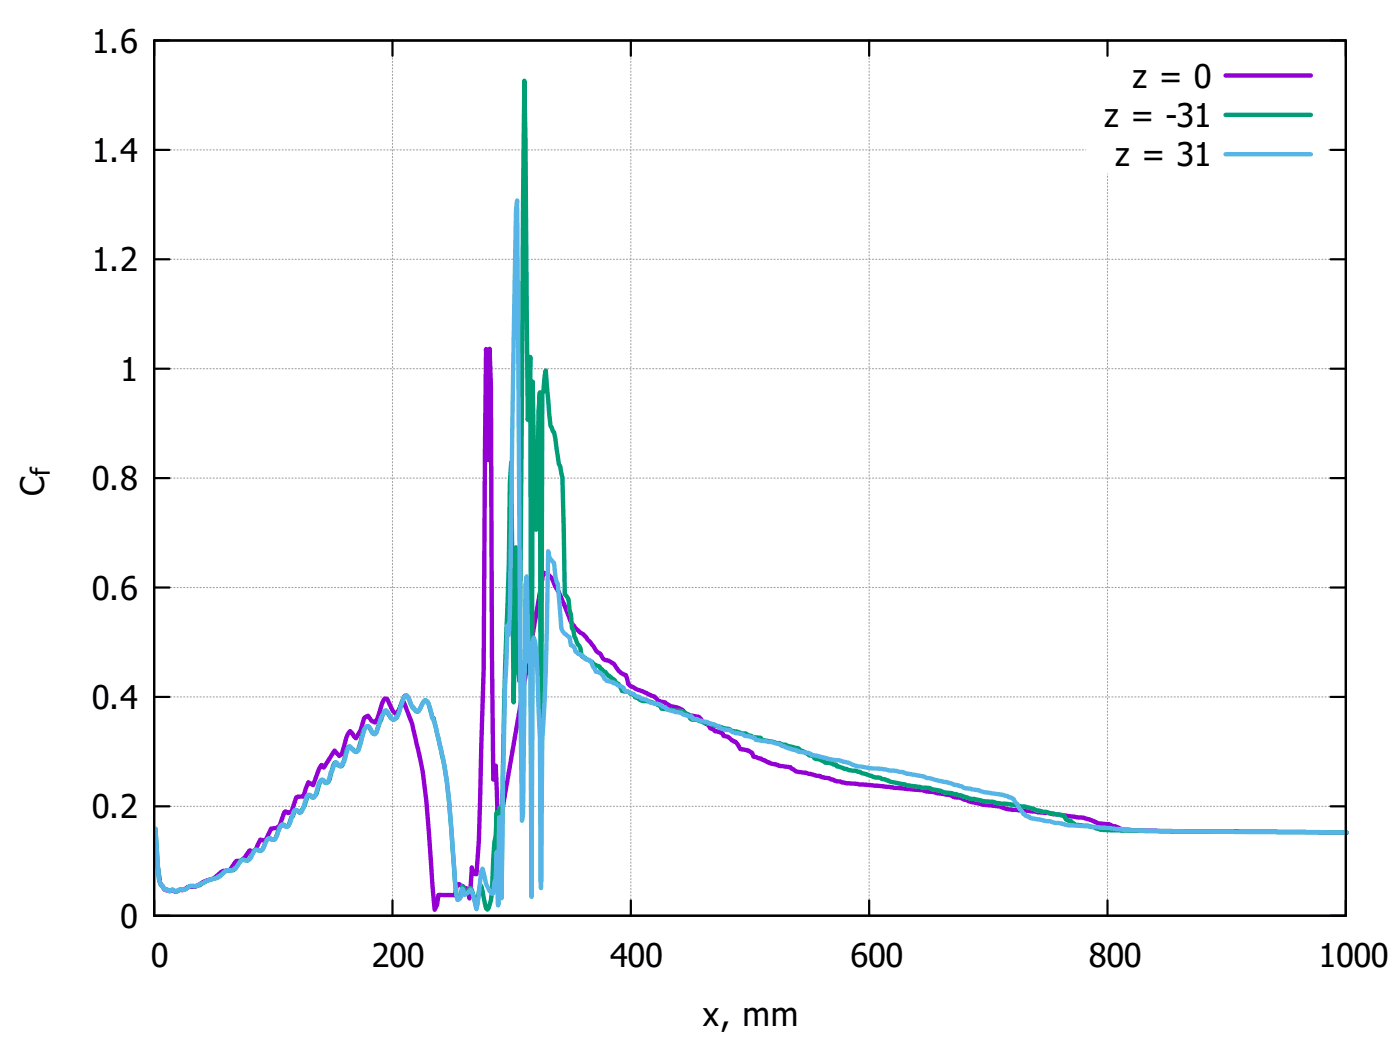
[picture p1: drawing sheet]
<svg xmlns="http://www.w3.org/2000/svg" width="226mm" height="168mm" viewBox="0 0 226 168" stroke-linecap="round" stroke-linejoin="round" font-family="sans-serif">
<g fill="none" stroke="#a0a0a4" stroke-width=".18" stroke-dasharray=".2 .4">
<path d="M24.9 6.5h192.1M178.6 9v-2.5M24.9 24.2h150.2M214.2 24.2h2.8M24.9 59.4h192.1M24.9 41.8h192.1M24.9 77h192.1M24.9 94.7h192.1M24.9 112.3h192.1M24.9 129.9h192.1M24.9 147.6h192.1M24.9 147.6v-141.1"/>
<path d="M63.3 147.6v-141.1M101.7 147.6v-141.1M140.2 147.6v-141.1M178.6 147.6v-119.6M217 147.6v-141.1"/>
</g>
<g fill="none" stroke="#000" stroke-width=".35">
<path d="M24.9 6.5h192.1v141.1h-192.1zM27.3 6.5h-2.4v2.5M63.3 6.5v2.5M101.7 6.5v2.5M140.2 6.5v2.5M178.6 6.5v2.5M214.6 6.5h2.4v2.5M24.9 24.2h2.4M214.6 24.2h2.4M24.9 59.4h2.4M24.9 41.8h2.4M214.6 59.4h2.4"/>
<path d="M214.6 41.8h2.4M24.9 77h2.4M214.6 77h2.4M24.9 94.7h2.4M214.6 94.7h2.4M24.9 112.3h2.4M214.6 112.3h2.4M24.9 129.9h2.4M214.6 129.9h2.4M24.9 145.1v2.5h2.4M63.3 145.1v2.5M101.7 145.1v2.5"/>
<path d="M140.2 145.1v2.5M178.6 145.1v2.5M217 145.1v2.5h-2.4"/>
</g>
<path d="M197.6 12.2h13.8M217.2 134.2l-6.8-.1-21.3-.1-7.3-.3a3.7 3.7 0 0 1-2-.5l-.3-.1a4.7 4.7 0 0 0-2.2-.4l-.4-.1a9.2 9.2 0 0 0-3.8-1l-4.2-.6-4.6-.4a7.3 7.3 0 0 1-3.1-.7l-2.7-.2-.2-.1-1.9-.4-1.4-.6-1-.1-.7-.4-2.1-.2-.6-.2-1.2-.2-.7-.2-11.2-1a12.8 12.8 0 0 1-3.5-.7l-.4-.2-1.1-.1-.2-.2-2.3-.6-1.6-.2-.4-.2a2.15 2.15 0 0 0-1.5-.6l-2.1-.4-1.3-.6-.4-.3-1.2-.3a1.21 1.21 0 0 0-.9-.9l-1.2-.3-.8-1.2-.5-.2-.6-.5-.8-.2-.2-.4-1.2-.4-.3-.3-.4-.1-.4-.7-.4-.1-1.1-1.1-1.2-.2a1.64 1.64 0 0 1-1.3-.8 3.5 3.5 0 0 0-2-.7l-.9-.6-1.2-.3-.6-.7-3.8-1.6-.4-.4-.4-1.4-.8-.4-.3-.3a2.94 2.94 0 0 0-2.3-1.8l-.2-.2-.4-.7-.8-.6-.4-.7-1.1-1.3-.6-.6-1.2-.9-.7-1-2-4.8-.5-1-.6-1.4-.4-.4-1-.4-7.3 42.1-.4-11-.2 2-.1 .2-.3-19.6-.1-43.9-.2-5.9-.2 18-.4-18-.4 51.6-.8 27.7-.4 5.4-.5-.1-.2-1-.4 5-.4-1.6h-.2l-1.1-.7h-.2l-.2 .5-.2 1.3-2.7-.1-.2 1.6-.4 .8-.6-7.1a126 126 0 0 0-1.7-17l-1.3-5.9-1.4-3.5-.4 .4-.6 1.2-.3 .3-.4-.4-1-2h-.4l-.4 .7-.7 2.5-.4 .6-.6-.2-.6-.9-.6 .4-.5 1.9-.8 1.4-.9-1.2-.6 1.1-.8 2.6-.4 .3-.7-.8-1.8 2.7-.4-.4-.4 .6-.9 2.6-.8-.4-.8 2.3-1.1 .1-.8 2.3-.6 .2-.3-.2-.3 .1-.7 2.1-.4 .4-1 .1-.9 2-.8-.2-.8 1.6-.3 .3-.6-.2-.8 1.2-.7 .6-.6-.1-.2 .2a2.74 2.74 0 0 1-1.2 1.4h-.4a.96 .96 0 0 0-.9 .4l-1.2 .9a7.4 7.4 0 0 0-2.7 1.2l-1.3 .2-.8 .4a1 1 0 0 0-1.1 .3l-.6-.3-.2 .2a1.37 1.37 0 0 1-1.6-1l-.2-.2-.3-2.7" fill="none" stroke="#9400d3" stroke-width=".71"/>
<path d="M197.6 18.5h13.8M25.1 133.6l.5 8.1 .2 .7 .8 1a.68 .68 0 0 1 .8 .2l.4-.2 .6 .3 .9-.4a1.07 1.07 0 0 0 1.2-.4l.4-.1a3.5 3.5 0 0 0 2.5-.8l.7-.3a2.8 2.8 0 0 0 2.2-1.2l.3-.2a1.46 1.46 0 0 0 1.8-.9l.4-.6a1.09 1.09 0 0 1 1.1-.1 3.9 3.9 0 0 0 1.1-1.7l.4-.1 .6 .2 .2-.1 .4-.7a1.38 1.38 0 0 1 .8-1.2h.1l.6 .2a2.17 2.17 0 0 0 .8-1.5l.2-.5 .6-.4a.62 .62 0 0 0 .7 .2l.6-1.5h.2l.4-1 .2-.1 .5 .5 .3-.2 .1-.4a4.1 4.1 0 0 0 .8-1.9l.2-.3 .2-.1 .6 .4 .3-.3 .3-.3 .5-2 .2-.2h.2l.4 .4 .2 .1 .4-.2 1-3.1h.1l.4 .4 .4 .2h.2l.2-.3 .6-2.1 .3-.8 .3 .1 .9 .8 .2-.1 .2-.4 .9-3.3 .6-.4 .8 1.2 .4 .1 .2-.3 .8-2a1.74 1.74 0 0 1 .7-1.5l.8 1.1 .4 .3a.9 .9 0 0 0 .7-.7l.6-1.8 .6-1.3 .2-.1 .2 .2 .8 1.8h.1l.6 .7h.2l.8-1.4 .4-.5 .4 .3 .7 2.6h.2l.8 3.3a73.2 73.2 0 0 1 2.1 15.1l.6 8.1 .4 2.7 .5-.6 .2-1.4 .2 .1 .2 .9 1-.8 .2 .3 .7 3 .6-3.8 .2 .2 .8 3.6 .2 .2a5.7 5.7 0 0 0 .7-2.8l.3-5.5 .1-2.5 .2-1.1 .2-3.8 .2 14.9 .2-15.5 .2 .9 .2 12.7a1283 1283 0 0 1 1.2-52.9l.1-13.3 .2-3.2 .4 38.7 .4-25 .2 4 .2 15.7 .2 1.9 .8-96.8 .5 54.7 .4-10.2 .2 86.8 .2-82.8 .6 23.9 .4-19.2 .2-3 .1 78.9 .3-78.7 .1-.3 .4-3.4 .8 9 .2 .2 .2 .6 .2 .1 .7 5.2 .2 .3 .4 1.8 .4 18.9 .6 .8 .2 1.8 .2 .6 .1 2.3 .3 .2 .1 1.1 .6 1.3 .4 .5 .2 1.3 .2 .2 1.5 .8 .2 .3 1 .4 .2 .4 .6 .5h.1l.6 .7h.2l.2 .2a1.38 1.38 0 0 1 .8 .9l.4 .1 .5 1.2h.6a.72 .72 0 0 1 .8 .4 .93 .93 0 0 1 .7 .6 .83 .83 0 0 1 .8 .4l.8 .2a3.1 3.1 0 0 1 1.7 .4l.6 .3 .4 .5 2.1 .3h.8l.7 .2 .8 .5 .2 .6 .2 .1 1 .1 .9 .4 1.6 .4 .2 .1 1.3 .4a2.53 2.53 0 0 1 1.6 .5l1.9 .4a.76 .76 0 0 1 .7 .4h.4l.4 .2 1.2 .1a.86 .86 0 0 0 .9 .5l2.1 .4 .2 .2h.8l.4 .2 1.2 .3a.72 .72 0 0 1 .7 .4 2.92 2.92 0 0 1 1.5 .9 .69 .69 0 0 1 .8 .4l1 .2 .7 .5 1.8 .3 .2 .3 .4 .1 .8 .3h.3l.4 .2 1.2 .1 2.7 1 1.1 .1 .4 .3h.4l1 .4 3.2 .7 1.8 .2 1.3 .1 .6 .3 1.1 .1 .4 .3 2.1 .3 2.3 .7h.6a9.8 9.8 0 0 0 3.3 .6l.2 .1 1.9 .2 1.5 .2 .4 .1 1 .1 1.4 .4 .3 .2 4.5 .8a1.21 1.21 0 0 0 1.1 .9l.6 .6 2.1 .1 1.2 .4a8.2 8.2 0 0 0 3.2 .4l9.1 .2 28.3 .2" fill="none" stroke="#009e73" stroke-width=".71"/>
<path d="M197.6 24.9h13.8M25.1 133.6l.5 8.1 .2 .7 .8 1a.68 .68 0 0 1 .8 .2l.4-.2 .6 .3 .9-.4a.65 .65 0 0 0 1-.3l.3-.2a2.19 2.19 0 0 0 1.8-.4l2.5-.9 .4-.3h.2l.4-.4a1.61 1.61 0 0 1 1.5-.6l.6-.2 .5-.9a.77 .77 0 0 1 1.2-.4l.6-.3 .9-1.5a1.04 1.04 0 0 0 1.6-.9l.4-.8 .2-.1 .1 .1a.55 .55 0 0 0 1-.2l.8-2 .2-.1h.2a.55 .55 0 0 0 .9 0l.8-2.1 .2-.3 1 .4 .3-.8a5 5 0 0 1 .8-2l.4 .1 .4 .3h.2l.5-1.7a1.38 1.38 0 0 1 .8-1.2l.6 .6 .2-.1 .6-1.7 .2-.1 .4-1.2 .1-.2h.2l.4 .5 .2 .1 .2-.2 .2-.4h.2l.7-2.5 .3-.1 .1 .2a.72 .72 0 0 0 1.2 .5l1.2-3.8 .1-.2 .4 .1 .2 .3a1.04 1.04 0 0 0 .8 .9 4.4 4.4 0 0 0 .8-2.1l.2-.6 .5-1 .2-.1 .6 .7a.71 .71 0 0 0 1 .6l.2-.3 .1-.1 1-2.9 .4-.4 .4 .4 .7 1.7 .3 .1 .3 .3a.98 .98 0 0 0 .8-.9l.4-.6 .2-.2h.2a3.3 3.3 0 0 1 .7 1.9 75.1 75.1 0 0 1 3.3 19.1l.6 8.2 .4 2.9 .4-.2 .1-.3 .2-1.3 .4 1 1-.9 .2 .3 .7 2.9 .2-1 .6-5.1 .2-.4 .6 2.5 .6 1.1 .2 .1 .1 .3h.3l.1-1.7 .2-.8 .2-4.2 .2 8.6 .2-14.2 .2 .1 .2 13a1337.3 1337.3 0 0 1 .9-44.1l.3 1.6 .1-3.6 1-64.9 .2-1.5 .6 83.1 .2 16.9 .1-1.1 .4-37 .2-1.3 .4 13.9 .2-.5 .2 38.2 .2-40.9 .2-.8 .2 .6 .2 1.5 .6 13.9 .1 24.3 .3-23.8 .1-2.8a521.7 521.7 0 0 0 .8-27.7 2.55 2.55 0 0 0 1 1.9l.2 2.2 .1 .8 .3 .3 .5 7.2a2.36 2.36 0 0 0 1.4 1.5l.2 1.3h.1l.4 .3 .2 .7 .4 .4 .6 .1 .6 .7 .7 .2 1 1.9 .8 .2 .4 .3a1.46 1.46 0 0 0 1.5 1.1l.2 .2 .4 .1 .4 .3h.1a1.07 1.07 0 0 1 .8 .7l.4 .3 1.2 .4 .4 .3 .3 .1 .4 .3a1.94 1.94 0 0 1 1.5 .7l1.2 .1 .8 .5a.76 .76 0 0 1 .8 .5l1.3 .4 .9 .1 .3 .3h.5l.2 .2 .6 .1 .2 .3 2.3 .5 .6 .3 1.3 .4 .4 .4 1.4 .3 .5 .3 1.4 .3 .6 .3 .9 .2a.76 .76 0 0 1 .8 .5l2.5 .3 1.2 .3 .3 .1 .2 .2 2.5 .8 .2 .2 1.6 .1 .1 .2h.3l.1 .2 .8 .1 2.5 .6a14.8 14.8 0 0 1 4.1 1.1l1.9 .3 2.1 .1 3.3 .5 .6 .3 2.9 .4 .3 .3 2.5 .6h.8l1.2 .5 1.1 .2 .6 .3 2.3 .4 .7 .3 3.2 .4 .7 .2 .2 .2h.4l.4 .3 1.5 2.4h.2l.2 .3 .6 .1 .2 .2 3.1 .5 .9 .3 1 .1 1.1 .3 3.7 .2 6.1 .6 8.7 .2 26.4 .1" fill="none" stroke="#56b4e9" stroke-width=".71"/>
<g font-size="5.3">
<text x="14.8" y="8.5">1.6</text>
<text x="182.7" y="14.1">z = 0</text>
<text x="178.1" y="20.5">z = -31</text>
<text x="14.8" y="26.1">1.4</text>
<text x="179.8" y="26.8">z = 31</text>
<text x="14.8" y="43.7">1.2</text>
<text x="19.4" y="61.4">1</text>
<text x="7.1" y="79.9" transform="rotate(-90 7.1 79.9)">C</text>
<text x="14.8" y="79">0.8</text>
<text x="14.8" y="96.6">0.6</text>
<text x="14.8" y="114.3">0.4</text>
<text x="14.8" y="131.9">0.2</text>
<text x="19.4" y="149.5">0</text>
<text x="24.3" y="155.9">0</text>
<text x="59.9" y="155.9">200</text>
<text x="98.4" y="155.9">400</text>
<text x="137.2" y="155.9">600</text>
<text x="175.6" y="155.9">800</text>
<text x="212.6" y="155.9">1000</text>
<text x="113.4" y="165.4">x, mm</text>
</g>
<text font-size="4.2" x="8.1" y="76.7" transform="rotate(-90 8.1 76.7)">f</text>
</svg>
